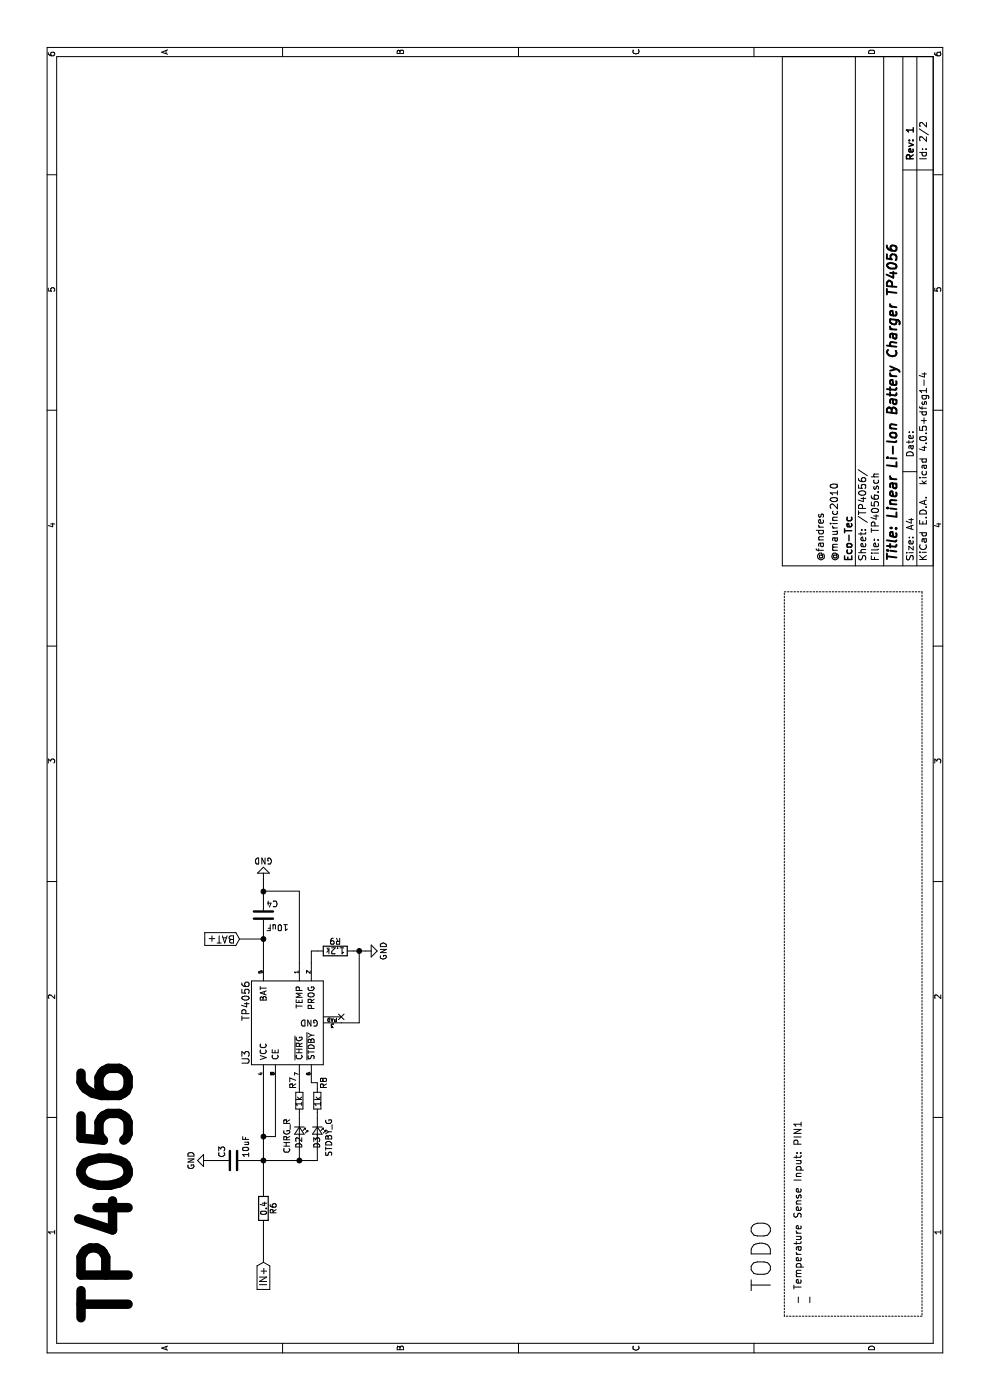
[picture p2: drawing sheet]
EESchema Schematic File Version 2
LIBS:power
LIBS:device
LIBS:transistors
LIBS:conn
LIBS:linear
LIBS:regul
LIBS:74xx
LIBS:cmos4000
LIBS:adc-dac
LIBS:memory
LIBS:xilinx
LIBS:microcontrollers
LIBS:dsp
LIBS:microchip
LIBS:analog_switches
LIBS:motorola
LIBS:texas
LIBS:intel
LIBS:audio
LIBS:interface
LIBS:digital-audio
LIBS:philips
LIBS:display
LIBS:cypress
LIBS:siliconi
LIBS:opto
LIBS:atmel
LIBS:contrib
LIBS:valves
LIBS:ESP8266
LIBS:tp4056
LIBS:switches
LIBS:ht7333-1
LIBS:FrosTool_ESP8266-cache
EELAYER 25 0
EELAYER END
$Descr A4 11693 8268
encoding utf-8
Sheet 2 2
Title "Linear Li-lon Battery Charger TP4056"
Date ""
Rev "1"
Comp "Eco-Tec"
Comment1 "@maurinc2010"
Comment2 "@fandres"
Comment3 ""
Comment4 ""
$EndDescr
$Comp
L TP4056 U3
U 1 1
P 3150 2450
F 0 "U3" H 2800 2850 60  0000 L CNN
F 1 "TP4056" H 3500 2850 60  0000 R CNN
F 2 "Housings_SOIC:SOIC-8_3.9x4.9mm_Pitch1.27mm" H 3150 2450 60  0001 C CNN
F 3 "" H 3150 2450 60  0000 C CNN
	1    3150 2450
	1    0    0    -1  
$EndComp
Text GLabel 1150 2200 0    60   Input ~ 0
IN+
$Comp
L R R6
U 1 1
P 1600 2200
F 0 "R6" V 1680 2200 50  0000 C CNN
F 1 "0.4" V 1600 2200 50  0000 C CNN
F 2 "Resistors_SMD:R_1206" V 1530 2200 50  0001 C CNN
F 3 "" H 1600 2200 50  0001 C CNN
	1    1600 2200
	0    1    1    0   
$EndComp
Wire Wire Line
	2650 2200 1750 2200
Wire Wire Line
	1450 2200 1150 2200
Wire Wire Line
	2650 2300 2200 2300
Wire Wire Line
	2200 2300 2200 2200
Connection ~ 2200 2200
Wire Wire Line
	3150 2850 3150 3000
$Comp
L GND #PWR018
U 1 1
P 2000 1750
F 0 "#PWR018" H 2000 1500 50  0001 C CNN
F 1 "GND" H 2000 1600 50  0000 C CNN
F 2 "" H 2000 1750 50  0001 C CNN
F 3 "" H 2000 1750 50  0001 C CNN
	1    2000 1750
	-1   0    0    1   
$EndComp
Wire Wire Line
	3650 2500 4250 2500
$Comp
L C C3
U 1 1
P 2000 1950
F 0 "C3" H 2025 2050 50  0000 L CNN
F 1 "10uF" H 2025 1850 50  0000 L CNN
F 2 "Capacitors_SMD:c_elec_4x5.3" H 2038 1800 50  0001 C CNN
F 3 "" H 2000 1950 50  0001 C CNN
	1    2000 1950
	1    0    0    -1  
$EndComp
Text Notes 800  6800 0    60   ~ 0
- Temperature Sense Input: PIN1\n-
Wire Notes Line
	6750 6550 6750 7700
Wire Notes Line
	6750 7700 700  7700
Wire Notes Line
	700  7700 700  6550
Wire Notes Line
	700  6550 6750 6550
Text Notes 900  6450 0    157  ~ 0
TODO
$Comp
L R R9
U 1 1
P 3750 2800
F 0 "R9" V 3830 2800 50  0000 C CNN
F 1 "1.2k" V 3750 2800 50  0000 C CNN
F 2 "Resistors_SMD:R_1206" V 3680 2800 50  0001 C CNN
F 3 "" H 3750 2800 50  0001 C CNN
	1    3750 2800
	1    0    0    -1  
$EndComp
$Comp
L GND #PWR019
U 1 1
P 3750 3050
F 0 "#PWR019" H 3750 2800 50  0001 C CNN
F 1 "GND" H 3750 2900 50  0000 C CNN
F 2 "" H 3750 3050 50  0001 C CNN
F 3 "" H 3750 3050 50  0001 C CNN
	1    3750 3050
	1    0    0    -1  
$EndComp
Wire Wire Line
	3750 2950 3750 3050
Wire Wire Line
	3750 2650 3750 2600
Wire Wire Line
	3750 2600 3650 2600
Wire Wire Line
	3850 2200 3850 2000
Text GLabel 3850 2000 1    60   Input ~ 0
BAT+
Wire Wire Line
	3650 2200 3900 2200
$Comp
L C C4
U 1 1
P 4050 2200
F 0 "C4" H 4075 2300 50  0000 L CNN
F 1 "10uF" H 4075 2100 50  0000 L CNN
F 2 "Capacitors_SMD:C_0805" H 4088 2050 50  0001 C CNN
F 3 "" H 4050 2200 50  0001 C CNN
	1    4050 2200
	0    1    1    0   
$EndComp
Connection ~ 3850 2200
Wire Wire Line
	4200 2200 4350 2200
Wire Wire Line
	4250 2500 4250 2200
$Comp
L GND #PWR020
U 1 1
P 4350 2200
F 0 "#PWR020" H 4350 1950 50  0001 C CNN
F 1 "GND" H 4350 2050 50  0000 C CNN
F 2 "" H 4350 2200 50  0001 C CNN
F 3 "" H 4350 2200 50  0001 C CNN
	1    4350 2200
	0    -1   -1   0   
$EndComp
Connection ~ 4250 2200
Wire Wire Line
	3150 3000 3750 3000
Connection ~ 3750 3000
$Comp
L R_Small R7
U 1 1
P 2500 2500
F 0 "R7" V 2550 2600 50  0000 L CNN
F 1 "1k" V 2500 2450 50  0000 L CNN
F 2 "Resistors_SMD:R_1206" H 2500 2500 50  0001 C CNN
F 3 "" H 2500 2500 50  0001 C CNN
	1    2500 2500
	0    1    -1   0   
$EndComp
Wire Wire Line
	2650 2500 2600 2500
$Comp
L R_Small R8
U 1 1
P 2500 2650
F 0 "R8" V 2550 2750 50  0000 L CNN
F 1 "1k" V 2500 2600 50  0000 L CNN
F 2 "Resistors_SMD:R_1206" H 2500 2650 50  0001 C CNN
F 3 "" H 2500 2650 50  0001 C CNN
	1    2500 2650
	0    1    1    0   
$EndComp
Wire Wire Line
	2600 2650 2650 2650
$Comp
L LED_Small D2
U 1 1
P 2250 2500
F 0 "D2" H 2300 2500 50  0000 L CNN
F 1 "CHRG_R" H 2150 2400 50  0000 L CNN
F 2 "LEDs:LED-3MM" V 2250 2500 50  0001 C CNN
F 3 "" V 2250 2500 50  0001 C CNN
	1    2250 2500
	-1   0    0    1   
$EndComp
Wire Wire Line
	2400 2500 2350 2500
$Comp
L LED_Small D3
U 1 1
P 2250 2650
F 0 "D3" H 2300 2650 50  0000 L CNN
F 1 "STDBY_G" H 2150 2750 50  0000 L CNN
F 2 "LEDs:LED-3MM" V 2250 2650 50  0001 C CNN
F 3 "" V 2250 2650 50  0001 C CNN
	1    2250 2650
	-1   0    0    1   
$EndComp
Wire Wire Line
	2400 2650 2350 2650
Wire Wire Line
	2000 2500 2150 2500
Wire Wire Line
	2000 2650 2150 2650
Connection ~ 2000 2500
Wire Wire Line
	2000 1750 2000 1800
Text Notes 650  1100 0    394  ~ 79
TP4056
Wire Wire Line
	2000 2100 2000 2650
Connection ~ 2000 2200
Wire Wire Line
	2650 2650 2650 2600
NoConn ~ 3200 2850
$EndSCHEMATC
